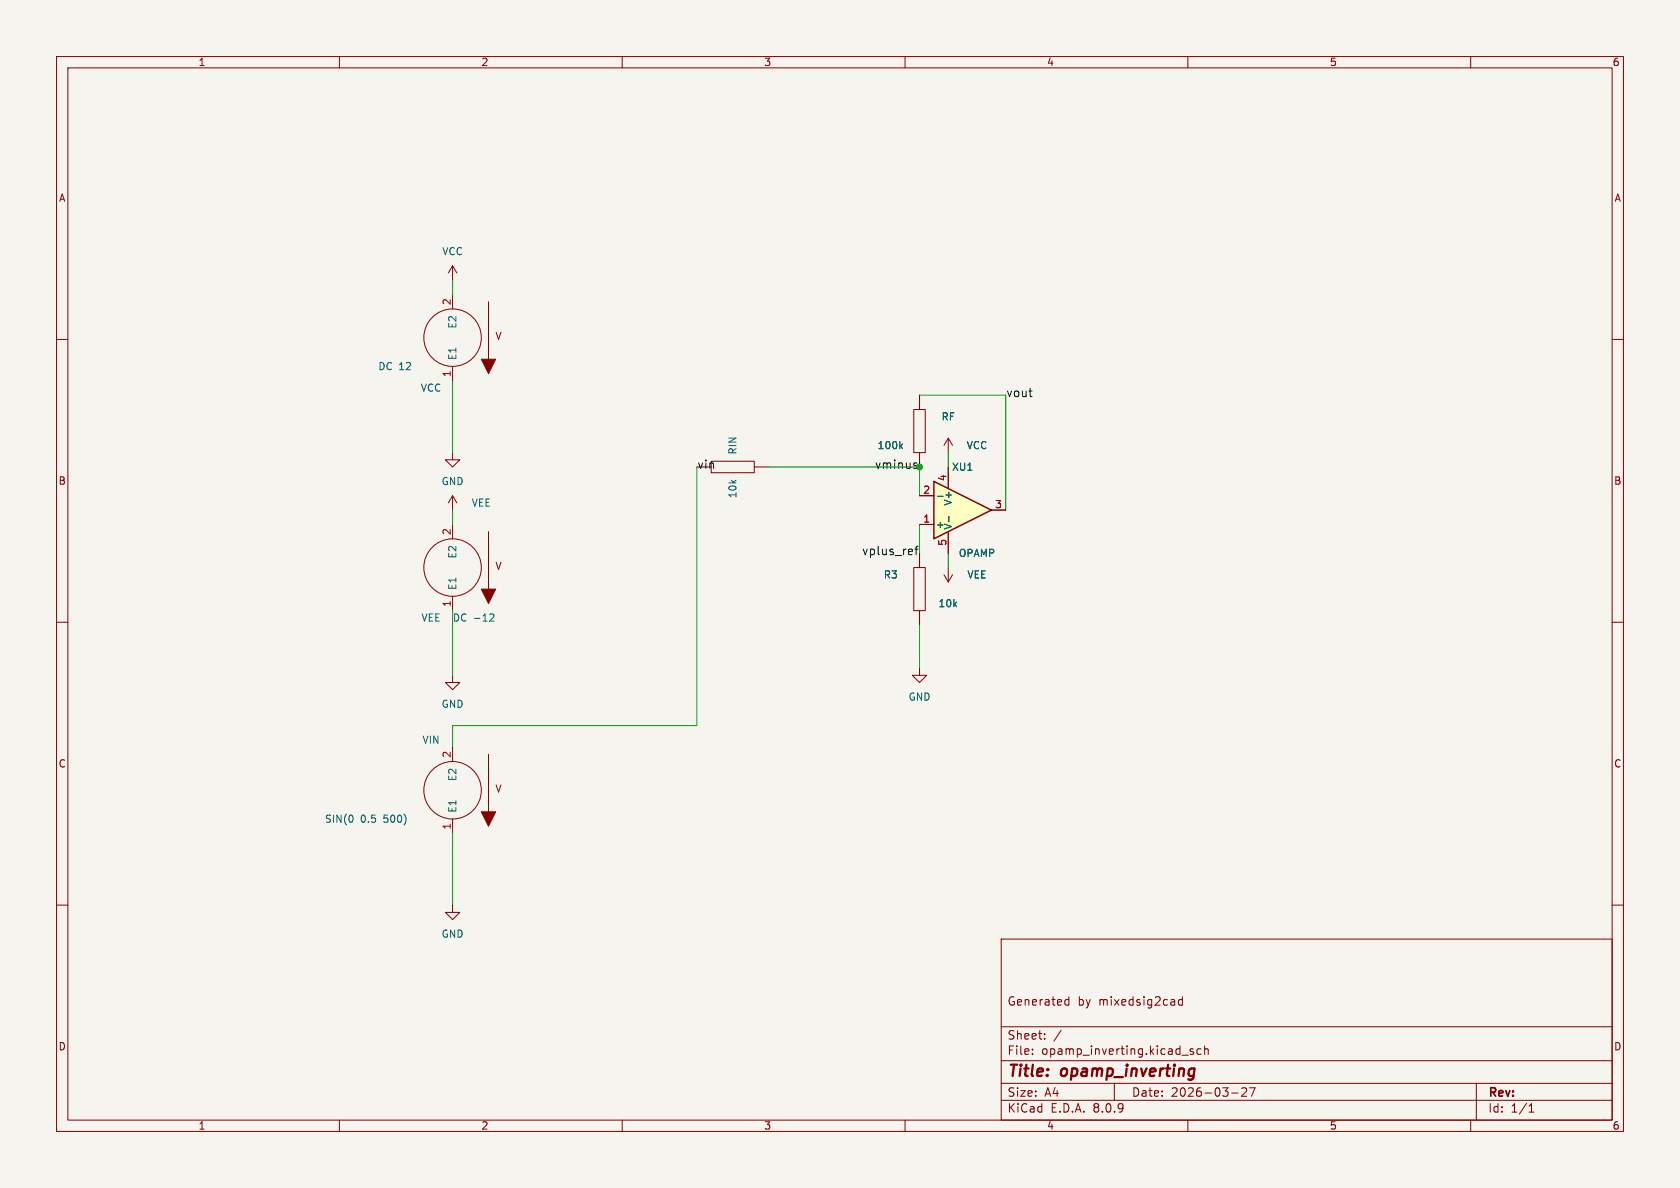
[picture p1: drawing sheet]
<svg xmlns="http://www.w3.org/2000/svg" width="297mm" height="210mm" viewBox="0 0 297 210" stroke-linecap="round" stroke-linejoin="round" font-family="sans-serif">
<path d="M0 0h297v210h-297z" fill="#f5f4ef" stroke="#f5f4ef" stroke-width=".18"/>
<g fill="none" stroke="#840000" stroke-width=".18">
<path d="M10 10h277v190h-277zM12 12h273v186h-273zM60 10v2M110 10v2M160 10v2M210 10v2M260 10v2M10 60h2M161.5 72.4h2.1v7.6h-2.1zM162.6 69.9v2.5M167.6 77.5l-.7 1.2M167.6 77.5v2.5"/>
<path d="M167.6 77.5l.8 1.2M285 60h2M162.6 80v2.6M10 110h2M162.6 118.1v1.3h1.2l-1.2 1.3-1.3-1.3h1.3M285 110h2M10 160h2M177 166h108v32h-108zM188.4 177.6h.6M188.4 176.8h.6M189 176.2v1.5M209 176.8l-.4-.1-.3 .3v.4l.2 .2h.5"/>
<path d="M209 176.2v1.5M285 160h2M60 198v2M110 198v2M160 198v2M177 194.5h108M177 191.5h108M177 187.5h108M177 181.5h108M182.5 186.3v.1M182.5 185.5v.1M184.7 183.6v.1"/>
<path d="M184.7 182.8v.1M187.6 182.1l-1.3 2M197 191.5v3M209 186.5h1.1M210 198v2M211 185.5l-.4-.1-.2 .2 .1 .2 .5 .2v.3h-.6M212.3 185.5l-.4-.1-.3 .3v.4l.1 .2h.6M213 185.5l.2-.1 .3 .1 .1 .9M213 184.9v1.5M217.7 193.2h1.2M219.5 192.4l.6-.1 .2 .1 .1 .3-.9 1.1h.9M220.9 192.3h1l-.7 1.5"/>
<path d="M260 198v2M261 191.5v6.5M270.3 196.6h.9M270.3 195.5l.4-.4v1.5"/>
</g>
<path d="M159.2 78.8l.4 .5M159.6 78.5l-.5 .5" fill="none" stroke="#006464" stroke-width=".18"/>
<path d="M165.1 85.1l10.2 5.1-10.2 5.1z" fill="#ffffc2"/>
<path d="M165.1 85.1l10.2 5.1-10.2 5.1z" fill="none" stroke="#840000" stroke-width=".25"/>
<g fill="none" stroke="#840000" stroke-width=".18">
<path d="M80 47v2.5M80 52.1v2.5M80 47l-.8 1.3M80 47l.8 1.3M80 64.8v2.5M162.6 69.9v2.5M80 80v1.3h1.3l-1.3 1.3-1.3-1.3h1.3M80 87.6l-.8 1.3M80 87.6v2.6M80 92.7v2.6M80 87.6l.8 1.3M125.7 81.5h7.6v2.1h-7.6z"/>
<path d="M133.3 82.6h2.6M162.6 92.7h2.5M162.6 87.6h2.5M162.6 80v2.6M162.6 97.8v2.5M167.6 82.6v3.8M167.6 94v3.8M175.3 90.2h2.5M80 119.4v1.3h1.3l-1.3 1.2-1.3-1.2h1.3M80 105.4v2.6M161.5 100.3h2.1v7.7h-2.1zM162.6 108v2.5"/>
<path d="M166.9 101.6l.7 1.3M167.6 100.3v2.6M168.4 101.6l-.8 1.3M80 132.1v2.5M80 144.8v2.5M80 160v1.3h1.3l-1.3 1.3-1.3-1.3h1.3"/>
<circle cx="80" cy="59.7" r="5.1"/>
<circle cx="80" cy="100.3" r="5.1"/>
<circle cx="80" cy="139.7" r="5.1"/>
</g>
<path d="M159.2 78.8l.4 .5M159.6 78.5l-.5 .5M165.8 87.7h.9M167.7 91.3v.9M86.7 108.6l.4-.1 .2 .4-.8 .9h.8" fill="none" stroke="#006464" stroke-width=".18"/>
<g fill="#840000" stroke="#840000" stroke-width=".18">
<path d="M86.4 53.3v10.2z"/>
<path d="M85.1 63.5h2.5l-1.2 2.5z"/>
<path d="M86.4 94v10.1z"/>
<path d="M85.1 104.1h2.5l-1.2 2.6z"/>
<path d="M86.4 133.4v10.1z"/>
<path d="M85.1 143.5h2.5l-1.2 2.6z"/>
</g>
<path d="M181.9 69.1h.6M182.3 70.1h.2M161.7 82.3l.4 .1 .1 .2-.2 .2h-.3M161.7 81.8l.4 .1M161.7 97.1h.6M162.3 96.6l-.3 .2v1.3" fill="none" stroke="#0f0f0f" stroke-width=".18"/>
<path d="M80 49.5v2.6M80 67.3v12.7M162.6 69.9h15.2v20.3M80 90.2v2.5M123.2 82.6v45.7h-43.2v3.8M135.9 82.6h26.7v5M162.6 92.7v5.1M167.6 80v2.6M167.6 97.8v2.5M80 108v11.4M162.6 110.5v7.6M80 147.3v12.7" fill="none" stroke="#009600" stroke-width=".18"/>
<circle cx="162.6" cy="82.6" r=".51" fill="#009600" stroke="#009600" stroke-width=".18"/>
<g font-size="2.8" fill="#840000">
<text x="178" y="190.9">Title:</text>
<text x="187.7" y="190.9">opamp_inverting</text>
</g>
<g font-size="2.1" fill="#0f0f0f">
<text x="177.8" y="70.4">vout</text>
<text x="123.2" y="83.1">vin</text>
<text x="154.6" y="83.1">vminus</text>
<text x="152.3" y="98.4">vplus_ref</text>
</g>
<g font-size="2.1" fill="#840000">
<text x="178" y="178">Generated</text>
<text x="190.5" y="178">by</text>
<text x="194.3" y="178">mixedsig2cad</text>
<text x="178" y="184">Sheet:</text>
<text x="178" y="186.7">File:</text>
<text x="184.1" y="186.7">opamp_inverting.kicad_sch</text>
<text x="178" y="196.9">KiCad</text>
<text x="178" y="194.1">Size:</text>
<text x="184.7" y="194.1">A4</text>
<text x="185.7" y="196.9">E.D.A.</text>
<text x="193.3" y="196.9">8.0.9</text>
<text x="200" y="194.1">Date:</text>
<text x="207" y="194.1">2026-03-27</text>
<text x="263" y="194.3">Rev:</text>
<text x="263" y="196.9">Id:</text>
<text x="267.1" y="196.9">1/1</text>
</g>
<g font-size="1.8" fill="#840000">
<text x="35" y="11.9">1</text>
<text x="85" y="11.9">2</text>
<text x="135" y="11.9">3</text>
<text x="185" y="11.9">4</text>
<text x="235" y="11.9">5</text>
<text x="285" y="11.9">6</text>
<text x="10.3" y="35.9">A</text>
<text x="285.3" y="35.9">A</text>
<text x="87.5" y="60.3">V</text>
<text x="10.3" y="85.9">B</text>
<text x="285.3" y="85.9">B</text>
<text x="87.5" y="100.9">V</text>
<text x="10.3" y="135.9">C</text>
<text x="285.3" y="135.9">C</text>
<text x="87.5" y="140.3">V</text>
<text x="10.3" y="185.9">D</text>
<text x="285.3" y="185.9">D</text>
<text x="35" y="199.9">1</text>
<text x="85" y="199.9">2</text>
<text x="135" y="199.9">3</text>
<text x="185" y="199.9">4</text>
<text x="235" y="199.9">5</text>
<text x="285" y="199.9">6</text>
</g>
<g font-size="1.8" fill="#006464">
<text x="78.1" y="45.3">VCC</text>
<text x="80.9" y="58.2" transform="rotate(-90 80.9 58.2)">E2</text>
<text x="66.8" y="65.6">DC 12</text>
<text x="80.9" y="63.8" transform="rotate(-90 80.9 63.8)">E1</text>
<text x="74.3" y="69.4">VCC</text>
<text x="166.4" y="74.5">RF</text>
<text x="130.4" y="80.4" transform="rotate(-90 130.4 80.4)">RIN</text>
<text x="155.1" y="79.6">100k</text>
<text x="168.2" y="83.4">XU1</text>
<text x="170.8" y="79.6">VCC</text>
<text x="78" y="86">GND</text>
<text x="83.3" y="89.8">VEE</text>
<text x="130.4" y="88.2" transform="rotate(-90 130.4 88.2)">10k</text>
<text x="168.5" y="89.5" transform="rotate(-90 168.5 89.5)">V+</text>
<text x="165.4" y="93.6">+</text>
<text x="168.5" y="93.7" transform="rotate(-90 168.5 93.7)">V-</text>
<text x="80.9" y="98.8" transform="rotate(-90 80.9 98.8)">E2</text>
<text x="169.4" y="98.7">OPAMP</text>
<text x="80.9" y="104.4" transform="rotate(-90 80.9 104.4)">E1</text>
<text x="156.1" y="102.5">R3</text>
<text x="165.8" y="107.5">10k</text>
<text x="170.9" y="102.5">VEE</text>
<text x="74.4" y="110.1">VEE</text>
<text x="80" y="110.1">DC -12</text>
<text x="78" y="125.3">GND</text>
<text x="160.5" y="124.1">GND</text>
<text x="74.6" y="131.7">VIN</text>
<text x="80.9" y="143.8" transform="rotate(-90 80.9 143.8)">E1</text>
<text x="80.9" y="138.2" transform="rotate(-90 80.9 138.2)">E2</text>
<text x="57.4" y="145.6">SIN(0</text>
<text x="63.7" y="145.6">0.5</text>
<text x="67.9" y="145.6">500)</text>
<text x="78" y="166">GND</text>
</g>
<g font-size="1.8" fill="#a90000">
<text x="79.8" y="54" transform="rotate(-90 79.8 54)">2</text>
<text x="79.8" y="66.7" transform="rotate(-90 79.8 66.7)">1</text>
<text x="163.1" y="87.4">2</text>
<text x="167.4" y="85.2" transform="rotate(-90 167.4 85.2)">4</text>
<text x="175.8" y="89.9">3</text>
<text x="79.8" y="94.7" transform="rotate(-90 79.8 94.7)">2</text>
<text x="163.1" y="92.5">1</text>
<text x="167.4" y="96.6" transform="rotate(-90 167.4 96.6)">5</text>
<text x="79.8" y="107.4" transform="rotate(-90 79.8 107.4)">1</text>
<text x="79.8" y="134.1" transform="rotate(-90 79.8 134.1)">2</text>
<text x="79.8" y="146.8" transform="rotate(-90 79.8 146.8)">1</text>
</g>
</svg>
